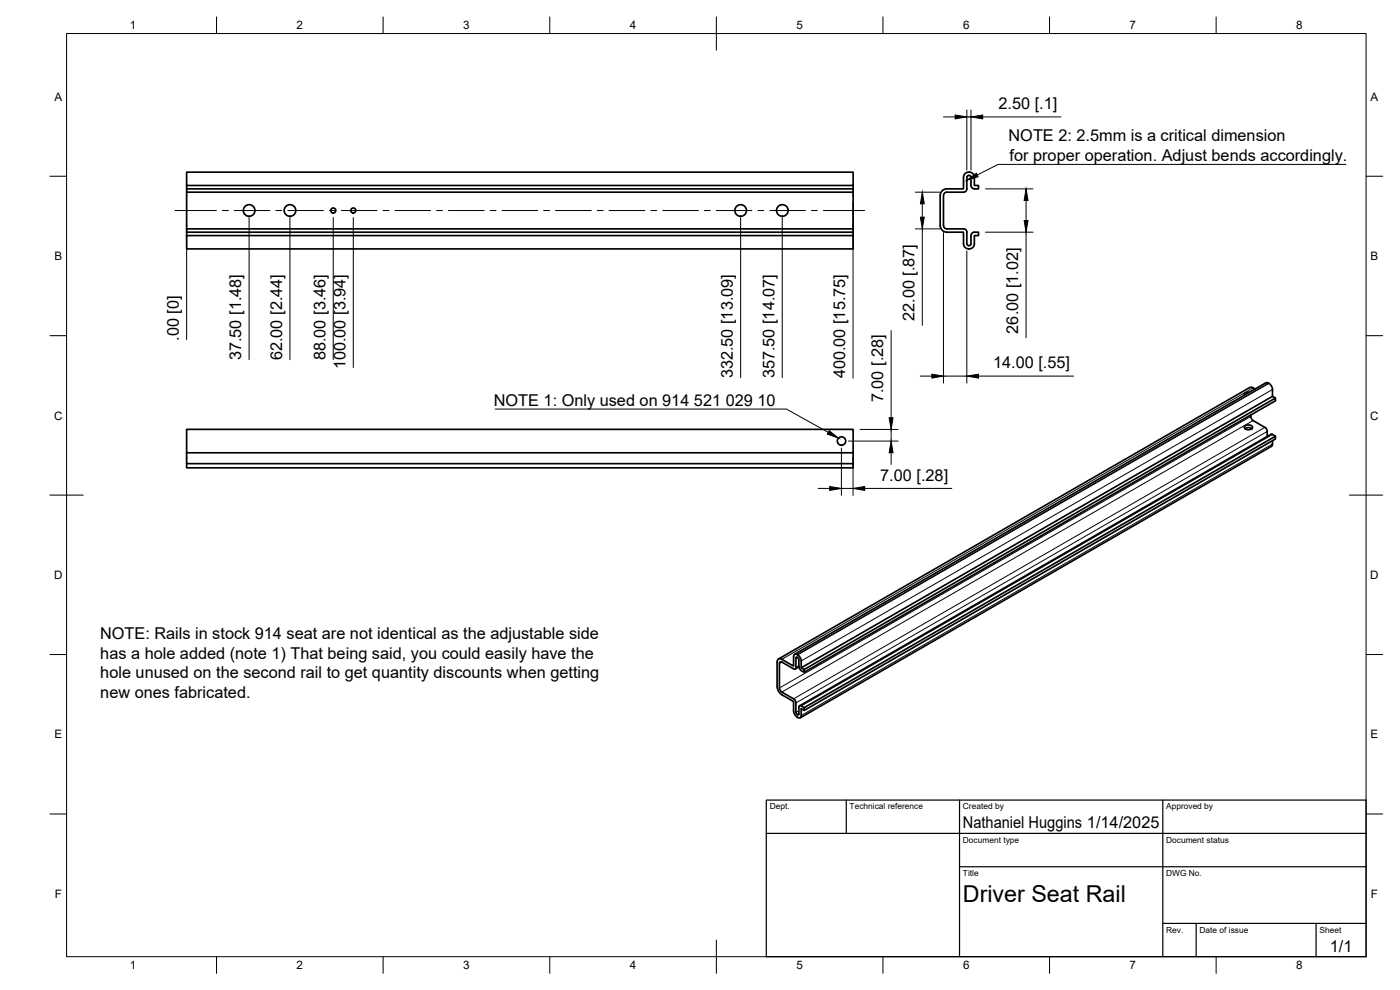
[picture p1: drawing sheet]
<svg xmlns="http://www.w3.org/2000/svg" width="420mm" height="297mm" viewBox="0 0 420 297" stroke-linecap="round" stroke-linejoin="round" font-family="sans-serif">
<!-- layer: Visible -->
<g fill="none" stroke="#000" stroke-width=".51">
<path d="M56 57.7v11M56 51.7h200v4h-200zM56 55.7v1h200v1M56 56.7v1h200M256 57.7v11M256 55.7v1M284.2 56.6a2.04 2.04 0 0 0-2 2.1v9a2 2 0 0 0 2 2M284.2 57.6a1.04 1.04 0 0 0-1.1 1.1l.1 9a1.01 1.01 0 0 0 1 1M290.2 53.2v3.5M290.2 56.7a1.01 1.01 0 0 1-1 1h-5M290.9 51.7h-.2a1.52 1.52 0 0 0-1.5 1.5v3.5h-5M290.9 52.6l-.5 .1-.2 .4"/>
<path d="M290.9 52.6l.5 .5v2.6a1.04 1.04 0 0 0 1 .9M290.9 51.7a1.49 1.49 0 0 1 1.5 1.4v2.6h1.3v1h-1.3M56 70.7h200v4h-200zM56 70.7v-1h200v1M56 69.7v-1h200v1M284.2 69.7h5v3.5a1.59 1.59 0 0 0 1.7 1.5M284.2 68.7h5a1.01 1.01 0 0 1 1 1M290.2 69.7v3.5M290.2 73.2l.2 .4 .5 .1M292.4 69.7h1.3v1h-1.3v2.5a1.49 1.49 0 0 1-1.5 1.5M292.4 69.7a1.04 1.04 0 0 0-1 1v2.5l-.5 .5M375 117.7l-1 .1a.67 .67 0 0 0-.6 .8"/>
<path d="M376.7 116.7l-.9-.5-.7 .1-141.5 81.4M379.9 114.9l-141.4 81.4M379.9 114.9a1.88 1.88 0 0 1 2 2v2M382.8 119.4l-.9-.5-141.4 81.5a4.1 4.1 0 0 0-.5-3.3l-.8-.7M56 128.8h200v7.1h-200zM56 135.9v3.2h200v1.3h-200v-1.3M256 135.9v3.2M373.5 127.9a1.54 1.54 0 0 1 2.4 .3 1.45 1.45 0 0 1-2.5 0zM373.6 128.6a1.86 1.86 0 0 1 2.1 0M375.3 124.5v.5M375.4 125l.2 .7 .5 .5 3.5 2M379.6 128.2l.5 .5 .2 .7"/>
<path d="M380.3 129.5v1.4M381.9 132.2v1.3l-.3 .4-141.4 81.5M381.9 130.4l.9 .5M381.9 130.3h-.5l-141.4 81.5M233.2 198.7v7.3M234.6 198.7l3.6 2M234.6 198.6h-.5l-.2 .5v7.3l.2 .7 .5 .5M238.2 197v2.9l-3.6-2.1a.86 .86 0 0 0-1-.1 .86 .86 0 0 0-.4 .9M239.2 197.2l.6 .7v2.1M239.2 196.4a.64 .64 0 0 0-.7-.1 .64 .64 0 0 0-.3 .7M239.2 197.2l-.3 .2-.1 3.1-.6 .2M239.8 200l.2 .7 .5 .5"/>
<path d="M233.2 206l.2 .9 .9 1.3 3.9 2.3v2.9M234.6 207.7l3.6 2M238.2 209.7l.6 .8 .1 3.2 .3 .7M238.2 213.3l.2 .9 .8 1M239.2 214.4l.2 .1M239.8 212.2l.4-.5 1.1 .6M239.8 212.2v2.1l-.4 .2M239.8 200.1l-1.1 .6M240.5 200.4l.8 .5 141.5-81.5v.9l-141.5 81.4v-.8M240.5 201.2l.8 .5M241.3 213.2v-.9l141.5-81.4v.8l-141.5 81.5-.8-.6-.1 2.4a.69 .69 0 0 1-1.2 .2"/>
<circle cx="74.8" cy="63.2" r="1.75"/>
<circle cx="87" cy="63.2" r="1.75"/>
<circle cx="100" cy="63.2" r=".75"/>
<circle cx="106" cy="63.2" r=".75"/>
<circle cx="222.3" cy="63.2" r="1.75"/>
<circle cx="234.8" cy="63.2" r="1.75"/>
<circle cx="252.6" cy="132.3" r="1.26"/>
</g>
<!-- layer: Visible Narrow -->
<g fill="none" stroke="#000" stroke-width=".3">
<path d="M376.1 116.4l-141.5 81.4M380.7 114.9l-141.5 81.5M380.8 115l-141.4 81.5M381.9 116.9l-141.4 81.4M375.3 125l-141.4 81.4M376.1 126.2l-141.5 81.5M379.6 128.2l-141.4 81.5M380.3 129.5l-141.4 81.4M381.9 133.2l-141.4 81.5M381.9 130.4l-141.4 81.4M234.6 198.7l-.7 .4M239.2 197.2l-.3 .2"/>
<path d="M239.8 199.8l-.9 .5M239.8 214.3l-.4 .2M239.8 214.1l-.6 .3M239.8 213.3l-.9 .5"/>
</g>
<!-- layer: BORDER -->
<g fill="none" stroke="#000" stroke-width=".3">
<path d="M20 10.1h390v276.9h-390zM65 5.1v5M115 5.1v5M165 5.1v5M215 5.1v10M265 5.1v5M315 5.1v5M365 5.1v5M15 52.9h5M410 52.9h5M15 100.7h5M410 100.7h5"/>
<path d="M15 148.6h10M405 148.6h10M15 196.4h5M410 196.4h5M15 244.2h5M410 244.2h5M65 287v5M115 287v5M165 287v5M215 282.1v9.9M265 287v5M315 287v5"/>
<path d="M365 287v5"/>
</g>
<!-- layer: TITLEBLOCK -->
<path d="M230 240.1h180v46.9h-180zM230 250h180M254 240.1v9.9M288 240.1v46.9M349 240.1v46.9M288 260.1h122M349 277.1h61M359 277.1v9.9M395 277.1v9.9" fill="none" stroke="#000" stroke-width=".36"/>
<!-- layer: FD_Dimensions -->
<g fill="none" stroke="#000" stroke-width=".3">
<path d="M283.1 35.1h3.6M290.2 33v18.1M290.2 35.1h1.2M291.4 33v18.1M294.9 35.1h23.5M274.7 57.7h7.4M295.8 56.7h14.2M56 70.8v31.1M74.8 65.3v42.6M87 65.3v42.6M100 65.3v42.6M106 65.3v45"/>
<path d="M222.3 65.3v48M234.8 65.3v48M256 60.8v52.7M274.7 68.7h7.4M276.8 61.2v4M276.8 68.7v28.9M283.1 69.8v45.1M290.2 75.3v39.6M295.8 69.7h14.2M307.9 60.2v6M307.9 69.7v31.6M267.4 99.2v26.1"/>
<path d="M276.2 112.8h3.5M283.1 112.8h7.1M293.7 112.8h28.5M252.5 134.4v14.2M254.6 132.3h14.9M256 138v10.6M258.1 128.8h11.4M267.4 128.8v3.5M267.4 135.8v3.5M245.5 146.5h3.5M252.5 146.5h3.5M259.5 146.5h26.1"/>
</g>
<!-- layer: Smart Centers -->
<g fill="none" stroke="#000" stroke-width=".3">
<path d="M52.5 63.2h12.4M66.7 63.2h1.8M70.3 63.2h10.7M82.8 63.2h1.8M86.4 63.2h10.7M98.9 63.2h1.7M102.4 63.2h10.8M114.9 63.2h1.8M118.5 63.2h10.7M131 63.2h1.8M134.6 63.2h10.7M147.1 63.2h1.8"/>
<path d="M150.7 63.2h10.7M163.2 63.2h1.8M166.7 63.2h10.7M179.2 63.2h1.8M182.8 63.2h10.7M195.3 63.2h1.8M198.9 63.2h10.7M211.4 63.2h1.8M214.9 63.2h10.8M227.5 63.2h1.7M231 63.2h10.7M243.5 63.2h1.8"/>
<path d="M247.1 63.2h12.4"/>
</g>
<!-- layer: FD_Dimensions -->
<path d="M286.7 34.5l3.5 .6-3.5 .6zM291.4 35.1l3.5-.6v1.2zM276.8 57.7l.6 3.5h-1.2zM276.2 65.2h1.2l-.6 3.5zM307.9 56.7l.6 3.5h-1.1zM307.4 66.2h1.1l-.6 3.5zM279.7 112.3l3.4 .5-3.4 .6zM290.2 112.8l3.5-.5v1.1zM267.4 132.3l.6 3.5h-1.2zM266.8 125.3h1.2l-.6 3.5zM249 146l3.5 .5-3.5 .6zM256 146.5l3.5-.5v1.1z" fill="#000" stroke="#000" stroke-width=".3"/>
<!-- layer: Leaders -->
<path d="M290.2 54.1l2.8-2.1 .5 1zM248.9 129.2l2.7 2.3-3.3-1.3z" fill="#000" stroke="#000" stroke-width=".3"/>
<path d="M404 49.3h-104.4l-6.3 3.2M148.6 122.7h87.4l12.6 7" fill="none" stroke="#000" stroke-width=".3"/>
<text font-size="7" x="289" y="270.6">Driver Seat Rail</text>
<g font-size="4.9">
<text x="299.7" y="32.7">2.50 [.1]</text>
<text x="302.7" y="42.4">NOTE 2: 2.5mm is a critical dimension</text>
<text x="303" y="48.3">for proper operation. Adjust bends accordingly.</text>
<text x="274.4" y="96.4" transform="rotate(-90 274.4 96.4)">22.00 [.87]</text>
<text x="305.6" y="100.1" transform="rotate(-90 305.6 100.1)">26.00 [1.02]</text>
<text x="53.6" y="102.3" transform="rotate(-90 53.6 102.3)">.00 [0]</text>
<text x="72.4" y="108.1" transform="rotate(-90 72.4 108.1)">37.50 [1.48]</text>
<text x="84.6" y="108.1" transform="rotate(-90 84.6 108.1)">62.00 [2.44]</text>
<text x="97.6" y="108.1" transform="rotate(-90 97.6 108.1)">88.00 [3.46]</text>
<text x="103.7" y="110.8" transform="rotate(-90 103.7 110.8)">100.00 [3.94]</text>
<text x="219.9" y="113.5" transform="rotate(-90 219.9 113.5)">332.50 [13.09]</text>
<text x="232.4" y="113.5" transform="rotate(-90 232.4 113.5)">357.50 [14.07]</text>
<text x="253.6" y="113.5" transform="rotate(-90 253.6 113.5)">400.00 [15.75]</text>
<text x="298" y="110.5">14.00 [.55]</text>
<text x="148.2" y="121.7">NOTE 1: Only used on 914 521 029 10</text>
<text x="265.1" y="120.7" transform="rotate(-90 265.1 120.7)">7.00 [.28]</text>
<text x="264.2" y="144.2">7.00 [.28]</text>
<text x="30" y="191.7">NOTE: Rails in stock 914 seat are not identical as the adjustable side</text>
<text x="30.1" y="197.6">has a hole added (note 1) That being said, you could easily have the</text>
<text x="30.1" y="203.4">hole unused on the second rail to get quantity discounts when getting</text>
<text x="30.1" y="209.3">new ones fabricated.</text>
<text x="289" y="248.5">Nathaniel Huggins 1/14/2025</text>
<text x="399.1" y="285.7">1/1</text>
</g>
<g font-size="3.5">
<text x="39" y="8.8">1</text>
<text x="89" y="8.8">2</text>
<text x="139" y="8.8">3</text>
<text x="189" y="8.8">4</text>
<text x="239" y="8.8">5</text>
<text x="289" y="8.8">6</text>
<text x="339" y="8.8">7</text>
<text x="389" y="8.8">8</text>
<text x="16.3" y="30.2">A</text>
<text x="411.3" y="30.2">A</text>
<text x="16.3" y="78">B</text>
<text x="411.3" y="78">B</text>
<text x="16.2" y="125.9">C</text>
<text x="411.2" y="125.9">C</text>
<text x="16.2" y="173.7">D</text>
<text x="411.2" y="173.7">D</text>
<text x="16.3" y="221.6">E</text>
<text x="411.3" y="221.6">E</text>
<text x="16.4" y="269.4">F</text>
<text x="411.4" y="269.4">F</text>
<text x="39" y="290.8">1</text>
<text x="89" y="290.8">2</text>
<text x="139" y="290.8">3</text>
<text x="189" y="290.8">4</text>
<text x="239" y="290.8">5</text>
<text x="289" y="290.8">6</text>
<text x="339" y="290.8">7</text>
<text x="389" y="290.8">8</text>
</g>
<g font-size="2.5">
<text x="231" y="242.9">Dept.</text>
<text x="255" y="242.9">Technical reference</text>
<text x="289" y="242.9">Created by</text>
<text x="350" y="242.9">Approved by</text>
<text x="289" y="252.8">Document type</text>
<text x="350" y="252.8">Document status</text>
<text x="289" y="262.9">Title</text>
<text x="350" y="262.9">DWG No.</text>
<text x="350" y="279.9">Rev.</text>
<text x="360" y="279.9">Date of issue</text>
<text x="396" y="279.9">Sheet</text>
</g>
</svg>
